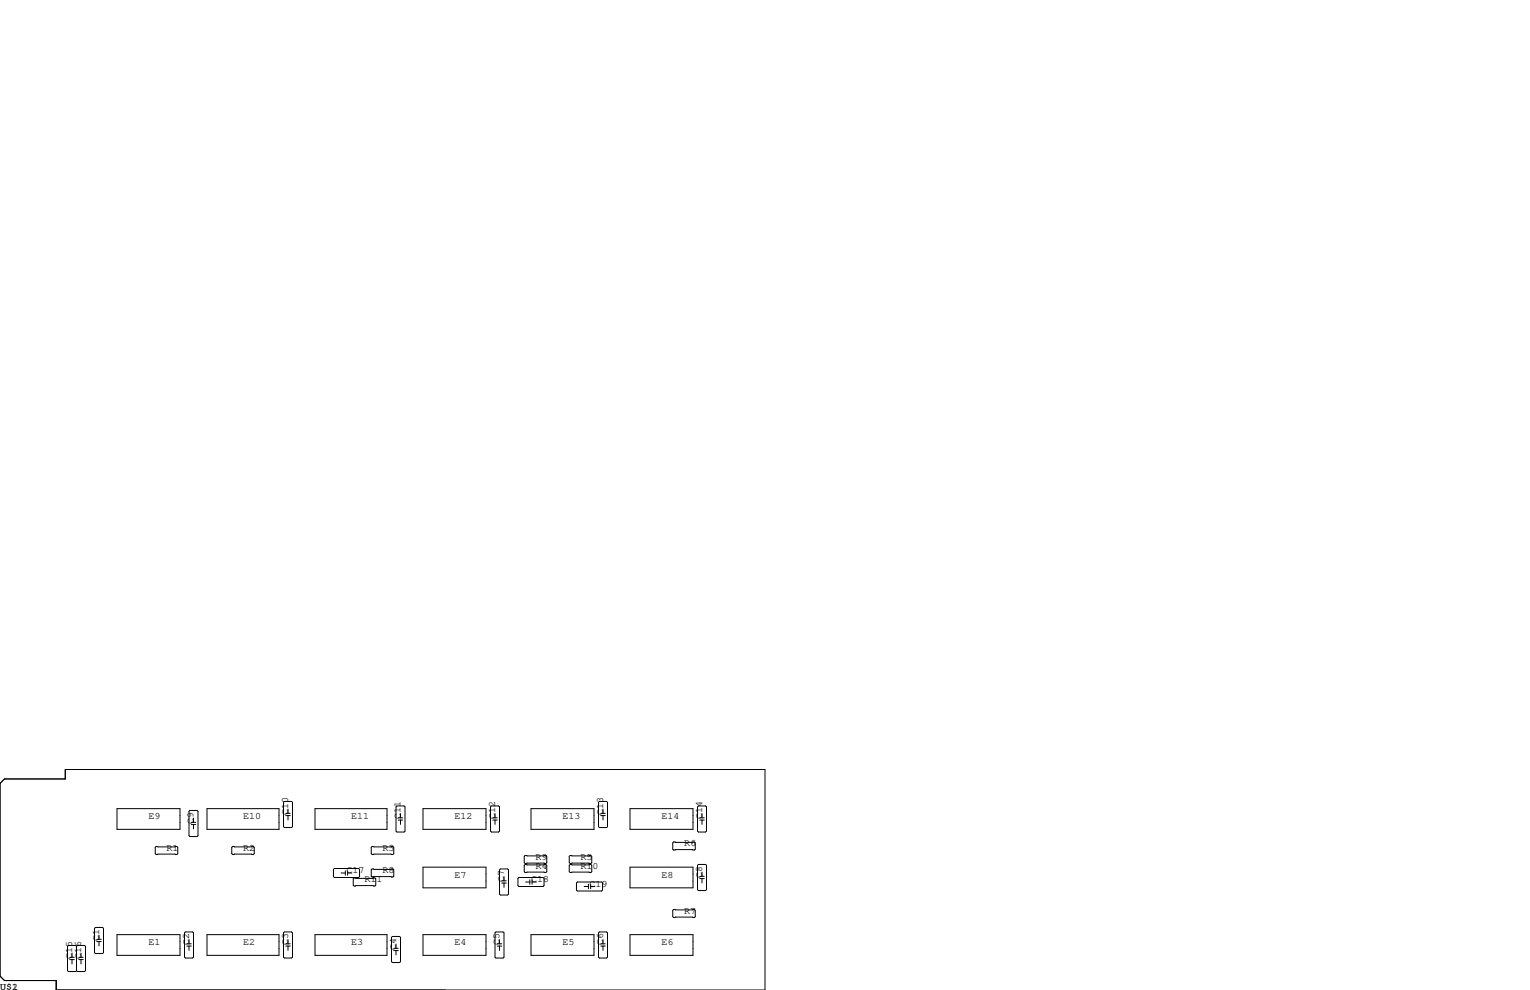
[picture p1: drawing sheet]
<svg xmlns="http://www.w3.org/2000/svg" width="432mm" height="279mm" viewBox="0 0 432 279" stroke-linecap="round" stroke-linejoin="round" font-family="sans-serif">
<g fill="none" stroke="#000" stroke-width=".28">
<path d="M0 221.1l1.3-1.3h17.1v-2.6h197.5v62.2h-200v-2.7h-14.6l-1.3-1.2zM33 228.2h17.8v5.9h-17.8zM44.1 238.9h5.8l.3 .2v1.8l-.3 .3h-5.8l-.3-.3v-1.8zM53.6 228.7h2l.3 .3v6.8l-.3 .3h-2l-.3-.3v-6.8zM54 232.7h1.2M54 232.1h1.2M54.6 230.9v1.2M54.6 232.7v1.2M58.4 228.2h20.3v5.9h-20.3zM65.7 238.9h5.8l.3 .2v1.8l-.3 .3h-5.8l-.3-.3v-1.8zM80.3 226.2h2l.3 .2v6.9l-.3 .3h-2l-.3-.3v-6.9zM80.6 230.2h1.3"/>
<path d="M80.6 229.5h1.3M81.3 228.3v1.2M81.3 230.2v1.2M88.9 228.2h20.3v5.9h-20.3zM105 238.9h5.9l.2 .2v1.8l-.2 .3h-5.9l-.2-.3v-1.8zM112 227.5h2l.3 .2v6.9l-.3 .2h-2l-.2-.2v-6.9zM112.4 231.4h1.3M112.4 230.8h1.3M113 229.6v1.2M113 231.4v1.3M119.4 228.2h17.8v5.9h-17.8zM138.7 227.5h2l.3 .2v6.9l-.3 .2h-2l-.3-.2v-6.9z"/>
<path d="M139.1 231.4h1.2M139.1 230.8h1.2M139.7 229.6v1.2M139.7 231.4v1.3M149.9 228.2h17.7v5.9h-17.7zM168.9 226.4l.3-.2h2l.3 .2v6.9l-.3 .3h-2l-.3-.3zM169.5 230.2h1.3M169.5 229.5h1.3M170.2 228.3v1.2M170.2 230.2v1.2M177.8 228.2h17.8v5.9h-17.8zM189.9 237.9l.2-.3h5.9l.2 .3v1.7l-.2 .3h-5.9l-.2-.3z"/>
<path d="M196.9 227.7l.2-.2h2l.3 .2v6.9l-.3 .2h-2l-.2-.2zM197.5 231.4h1.3M197.5 230.8h1.3M198.1 229.6v1.2M198.1 231.4v1.3M94.1 245.4l.3-.3h6.8l.3 .3v2l-.3 .2h-6.8l-.3-.2zM96.3 246.4h1.2M97.5 245.7v1.3M98.1 245.7v1.3M98.1 246.4h1.2M99.7 248l.2-.2h5.9l.2 .2v1.8l-.2 .3h-5.9l-.2-.3zM104.8 245.5l.2-.3h5.9l.2 .3v1.8l-.2 .2h-5.9l-.2-.2z"/>
<path d="M119.4 244.7h17.8v5.9h-17.8zM141 245.5l.2-.3h2.1l.2 .3v6.8l-.2 .3h-2.1l-.2-.3zM141.6 249.2h1.3M141.6 248.6h1.3M142.2 247.4v1.2M142.2 249.2v1.2M146.2 247.9l.2-.3h6.9l.2 .3v2l-.2 .3h-6.9l-.2-.3zM148 241.7l.2-.3h5.9l.2 .3v1.8l-.2 .2h-5.9l-.2-.2zM148.2 244h5.9l.2 .2v1.8l-.2 .3h-5.9l-.2-.3v-1.8zM148.3 248.9h1.2M149.5 248.3v1.3M150.2 248.3v1.3"/>
<path d="M150.2 248.9h1.2M160.7 241.7l.2-.3h5.9l.2 .3v1.8l-.2 .2h-5.9l-.2-.2zM160.9 244h5.9l.2 .2v1.8l-.2 .3h-5.9l-.2-.3v-1.8zM162.7 249.2l.2-.3h6.9l.3 .3v2l-.3 .3h-6.9l-.2-.3zM164.8 250.2h1.3M166.1 249.6v1.2M166.7 250.2h1.2M166.7 249.6v1.2M177.8 244.7h17.8v5.9h-17.8zM189.9 256.9l.2-.2h5.9l.2 .2v1.8l-.2 .3h-5.9l-.2-.3zM197.1 244h2l.3 .2v6.9l-.3 .2h-2l-.2-.2v-6.9zM197.5 248h1.3"/>
<path d="M197.5 247.3h1.3M198.1 246.1v1.2M198.1 248v1.2M19.7 270.8h1.3M19.7 270.2h1.3M20.3 269v1.2M20.3 270.8v1.2M21.6 267.1l.2-.3h2.1l.2 .3v6.8l-.2 .3h-2.1l-.2-.3M21.6 267.1l-.3-.3h-2l-.2 .3v6.8l.2 .3h2l.3-.3M21.6 267.1v6.8M22.2 270.8h1.3M22.2 270.2h1.3"/>
<path d="M22.9 269v1.2M22.9 270.8v1.2M26.9 261.7h2.1l.2 .3v6.9l-.2 .2h-2.1l-.2-.2v-6.9zM27.3 265.7h1.3M27.3 265.1h1.3M27.9 263.9v1.2M27.9 265.7v1.3M33 263.8h17.8v5.8h-17.8zM52.1 263.3l.2-.3h2.1l.2 .3v6.8l-.2 .3h-2.1l-.2-.3zM52.7 267h1.3M52.7 266.4h1.3M53.3 265.2v1.2"/>
<path d="M53.3 267v1.2M58.4 263.8h20.3v5.8h-20.3zM80 263.3l.3-.3h2l.3 .3v6.8l-.3 .3h-2l-.3-.3zM80.6 267h1.3M80.6 266.4h1.3M81.3 265.2v1.2M81.3 267v1.2M88.9 263.8h20.3v5.8h-20.3zM110.5 264.5l.2-.2h2.1l.2 .2v6.9l-.2 .3h-2.1l-.2-.3zM111.1 268.3h1.3M111.1 267.6h1.3M111.8 266.4v1.2"/>
<path d="M111.8 268.3v1.2M119.4 263.8h17.8v5.8h-17.8zM139.7 263.3l.3-.3h2l.2 .3v6.8l-.2 .3h-2l-.3-.3zM140.3 267h1.3M140.3 266.4h1.3M141 265.2v1.2M141 267v1.2M149.9 263.8h17.7v5.8h-17.7zM168.9 263.3l.3-.3h2l.3 .3v6.8l-.3 .3h-2l-.3-.3zM169.5 267h1.3M169.5 266.4h1.3M170.2 265.2v1.2"/>
<path d="M170.2 267v1.2M177.8 263.8h17.8v5.8h-17.8z"/>
</g>
<g font-size="2.8">
<text x="41.9" y="231.1">E9</text>
<text x="54.6" y="232.4" transform="rotate(-90 54.6 232.4)">C9</text>
<text x="68.6" y="231.1">E10</text>
<text x="81.3" y="229.9" transform="rotate(-90 81.3 229.9)">C10</text>
<text x="99.1" y="231.1">E11</text>
<text x="113" y="231.1" transform="rotate(-90 113 231.1)">C11</text>
<text x="128.3" y="231.1">E12</text>
<text x="139.7" y="231.1" transform="rotate(-90 139.7 231.1)">C12</text>
<text x="158.7" y="231.1">E13</text>
<text x="170.2" y="229.9" transform="rotate(-90 170.2 229.9)">C13</text>
<text x="186.7" y="231.1">E14</text>
<text x="198.1" y="231.1" transform="rotate(-90 198.1 231.1)">C14</text>
<text x="193" y="238.8">R6</text>
<text x="47" y="240">R1</text>
<text x="68.6" y="240">R2</text>
<text x="107.9" y="240">R3</text>
<text x="151.1" y="245.1">R4</text>
<text x="151.1" y="242.6">R9</text>
<text x="163.8" y="242.6">R5</text>
<text x="163.8" y="245.1">R10</text>
<text x="97.8" y="246.4">C17</text>
<text x="102.9" y="248.9">R11</text>
<text x="107.9" y="246.4">R8</text>
<text x="128.3" y="247.6">E7</text>
<text x="142.2" y="248.9" transform="rotate(-90 142.2 248.9)">C7</text>
<text x="149.9" y="248.9">C18</text>
<text x="166.4" y="250.2">C19</text>
<text x="186.7" y="247.6">E8</text>
<text x="198.1" y="247.6" transform="rotate(-90 198.1 247.6)">C8</text>
<text x="193" y="257.8">R7</text>
<text x="27.9" y="265.4" transform="rotate(-90 27.9 265.4)">C1</text>
<text x="41.9" y="266.7">E1</text>
<text x="53.3" y="266.7" transform="rotate(-90 53.3 266.7)">C2</text>
<text x="68.6" y="266.7">E2</text>
<text x="81.3" y="266.7" transform="rotate(-90 81.3 266.7)">C3</text>
<text x="99.1" y="266.7">E3</text>
<text x="111.8" y="268" transform="rotate(-90 111.8 268)">C4</text>
<text x="128.3" y="266.7">E4</text>
<text x="141" y="266.7" transform="rotate(-90 141 266.7)">C5</text>
<text x="158.7" y="266.7">E5</text>
<text x="170.2" y="266.7" transform="rotate(-90 170.2 266.7)">C6</text>
<text x="186.7" y="266.7">E6</text>
<text x="20.3" y="270.5" transform="rotate(-90 20.3 270.5)">C15</text>
<text x="22.9" y="270.5" transform="rotate(-90 22.9 270.5)">C16</text>
<text x="0" y="279.4">U$1</text>
<text x="3.4" y="279.4">2</text>
</g>
</svg>
